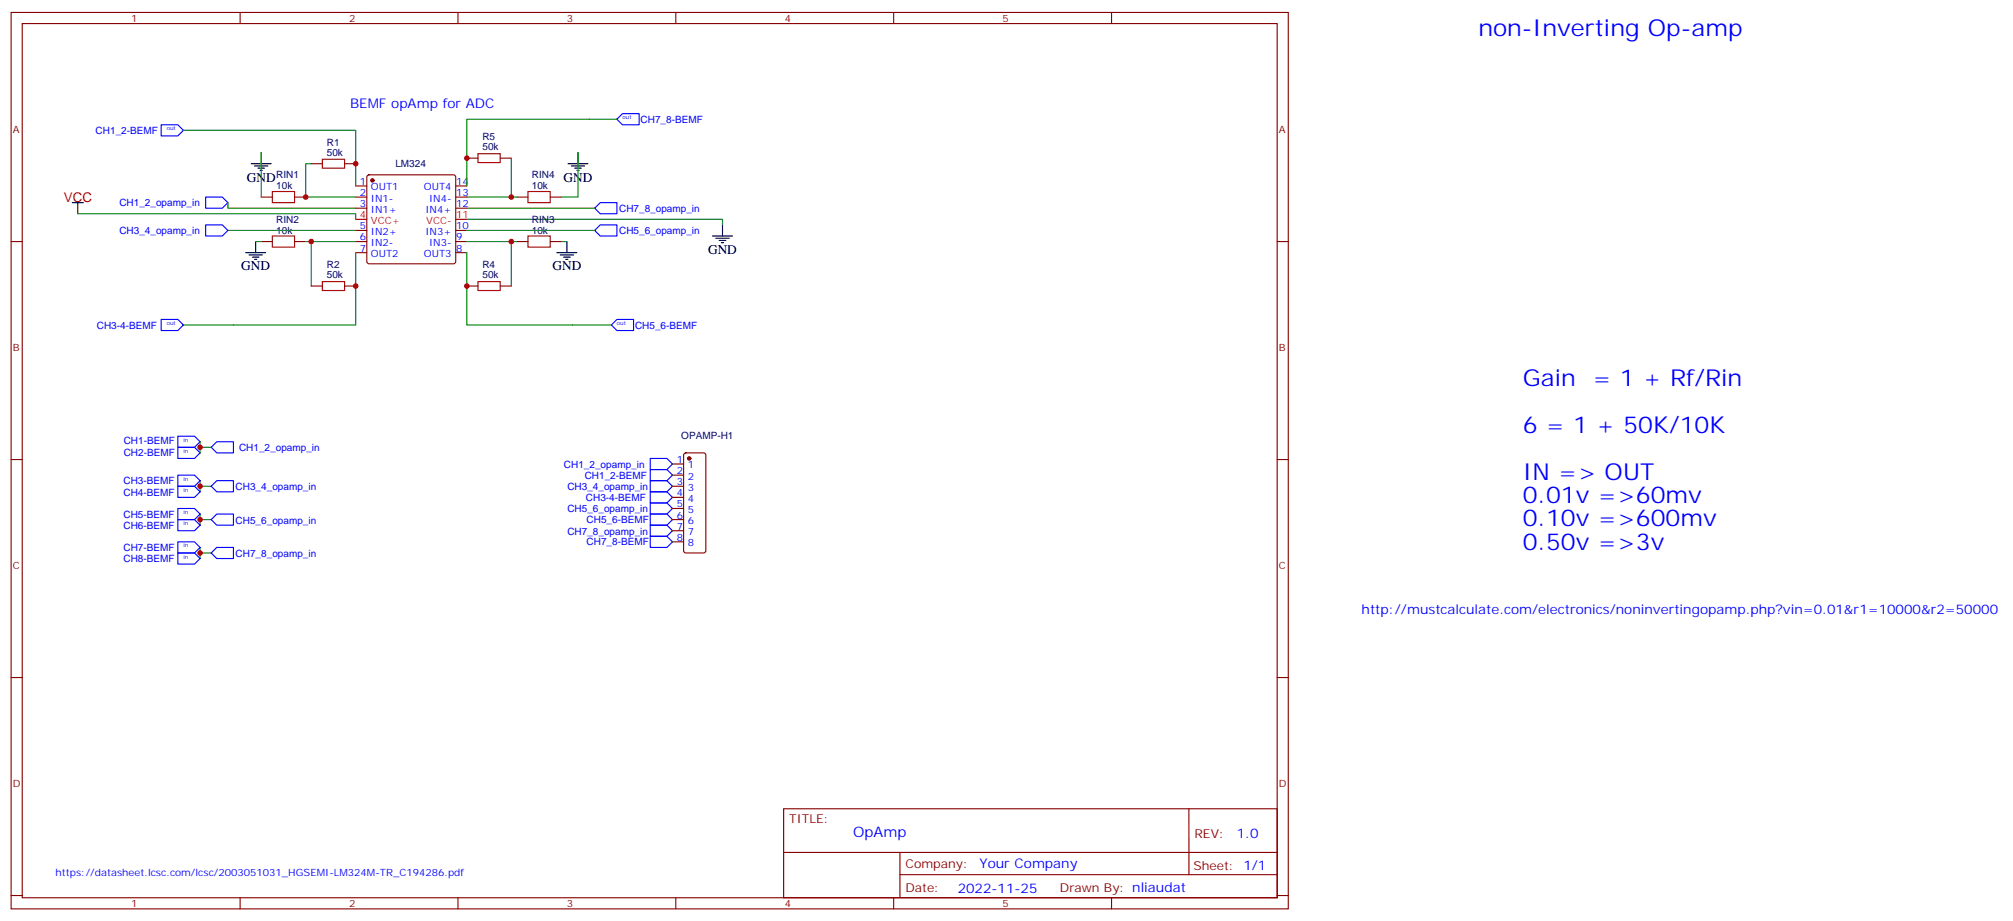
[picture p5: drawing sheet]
<svg xmlns="http://www.w3.org/2000/svg" width="639mm" height="292mm" viewBox="0 0 639 292" stroke-linecap="round" stroke-linejoin="round" font-family="sans-serif">
<g fill="none" stroke="#870000" stroke-width=".35">
<path d="M3.5 4h405.4v284.3h-405.4zM7.1 7.5h398.2v277.3h-398.2zM76.2 4v3.5M145.3 4v3.5M214.5 4v3.5M283.6 4v3.5M352.8 4v3.5M98.8 51.9h3.5M109.4 51.9h3.5M112.9 59h3.5M116.7 55.7l.4-.2h26.8l.5 .2 .2 .5v26.8l-.2 .5-.5 .2h-26.8l-.5-.3-.2-.4v-26.8zM144.6 59h3.6"/>
<path d="M148.2 50.2h3.5M158.7 50.2h3.6M3.5 76.6h3.6M82.9 76.6h3.5M82.9 62.5h3.5M93.5 76.6h3.5M93.5 62.5h3.5M112.9 76.6h3.5M112.9 62.5h3.5M112.9 66h3.5M112.9 73.1h3.5M144.6 76.6h3.6"/>
<path d="M144.6 62.5h3.6M144.6 66h3.6M144.6 73.1h3.6M164 76.6h3.6M164 62.5h3.6M174.6 76.6h3.6M174.6 62.5h3.6M405.3 76.6h3.6M98.8 90.7h3.5M109.4 90.7h3.5M112.9 80.2h3.5M144.6 80.2h3.6"/>
<path d="M148.2 90.7h3.5M158.7 90.7h3.6M3.5 145.8h3.6M213.4 147.2h3.6M213.4 150.7h3.6M213.4 154.2h3.6M213.4 157.8h3.6M217.2 143.9l.5-.2h5.6l.5 .2 .2 .5v30.3l-.2 .5-.5 .2h-5.6l-.5-.2-.2-.5v-30.3zM405.3 145.8h3.6M213.4 161.3h3.6M213.4 164.8h3.6M213.4 168.3h3.6"/>
<path d="M213.4 171.9h3.6M3.5 214.9h3.6M405.3 214.9h3.6M248.7 256.5h156.6v28.3h-156.6zM377.3 256.6v20.8M248.7 270.4h156.5M285.6 277.4h119.6M285.6 270.4v14.1M3.5 284.1h3.6M76.2 284.8v3.5M145.3 284.8v3.5M214.5 284.8v3.5"/>
<path d="M283.6 284.8v3.5M352.8 284.8v3.5M405.3 284.1h3.6"/>
</g>
<g fill="#870000" stroke="#870000" stroke-width=".35">
<circle cx="118.2" cy="57.2" r=".53"/>
<circle cx="218.7" cy="145.4" r=".53"/>
</g>
<path d="M112.9 69.6h3.5M144.6 69.6h3.6" fill="none" stroke="#f00" stroke-width=".35"/>
<g fill="none" stroke="#00f" stroke-width=".35">
<path d="M51.2 39.6h5.2l1.8 1.7-1.8 1.8h-5.2zM195.8 37.8l1.8-1.7h5.2v3.5h-5.2zM65.3 62.5h5.3l1.7 1.8-1.7 1.7h-5.3zM65.3 71.3h5.3l1.7 1.8-1.7 1.8h-5.3zM188.7 73.1l1.8-1.8h5.3v3.6h-5.3zM188.7 66l1.8-1.7h5.3v3.5h-5.3zM51.2 101.3h5.2l1.8 1.8-1.8 1.7h-5.2zM194 103.1l1.8-1.8h5.3v3.5h-5.3zM56.4 138.4h5.3l1.8 1.7-1.8 1.8h-5.3zM56.4 141.9h5.3l1.8 1.8-1.8 1.7h-5.3zM56.4 154.2h5.3l1.8 1.8-1.8 1.8h-5.3zM56.4 150.7h5.3l1.8 1.8-1.8 1.7h-5.3z"/>
<path d="M67 141.9l1.8-1.8h5.3v3.6h-5.3zM68.8 152.5h5.3v3.5h-5.3l-1.8-1.8zM206.4 159.5h5.3l1.7 1.8-1.7 1.8h-5.3zM206.4 152.5h5.3l1.7 1.7-1.7 1.8h-5.3zM206.4 145.4h5.3l1.7 1.8-1.7 1.7h-5.3zM206.4 148.9h5.3l1.7 1.8-1.7 1.8h-5.3zM206.4 156h5.3l1.7 1.8-1.7 1.7h-5.3zM56.4 164.8h5.3l1.8 1.8-1.8 1.7h-5.3zM56.4 161.3h5.3l1.8 1.8-1.8 1.7h-5.3zM56.4 175.4h5.3l1.8 1.8-1.8 1.7h-5.3zM56.4 171.9h5.3l1.8 1.7-1.8 1.8h-5.3zM67 164.8l1.8-1.7h5.3v3.5h-5.3z"/>
<path d="M68.8 173.6h5.3v3.6h-5.3l-1.8-1.8zM206.4 166.6h5.3l1.7 1.7-1.7 1.8h-5.3zM206.4 170.1h5.3l1.7 1.8-1.7 1.7h-5.3zM206.4 163.1h5.3l1.7 1.7-1.7 1.8h-5.3z"/>
</g>
<g fill="none" stroke="#000" stroke-width=".35">
<path d="M79.7 51.9h6.4M80.8 52.6h4.2M81.8 53.3h2.2M82.5 54h.8M82.9 48.4v3.5M180.3 51.9h6.3M181.3 52.6h4.3M182.4 53.3h2.1M183.1 54h.7M183.4 48.4v3.5M22.9 64.3h3.6M24.7 64.3v3.5"/>
<path d="M81.1 76.6v3.6M179.9 76.6v3.6M226.1 74.9h6.4M227.2 75.6h4.2M228.2 76.3h2.2M229 77h.7M229.3 71.3v3.6M78 80.2h6.3M79 80.9h4.3M80.1 81.6h2.1M80.8 82.3h.7M176.7 80.2h6.4"/>
<path d="M177.8 80.9h4.2M178.9 81.6h2.1M179.6 82.3h.7"/>
</g>
<g fill="none" stroke="#008700" stroke-width=".35">
<path d="M195.8 37.8h-47.6v21.2M58.2 41.3h54.7v17.7M82.9 48.4v14.1M98.8 51.9h-1.8v10.6h15.9M162.3 50.2v12.3M183.4 48.4v14.1h-5.2M24.7 67.8h88.2v1.8M72.3 64.3v1.7h40.6M72.3 73.1h40.6M81.1 76.6h1.8M97 76.6h15.9M98.8 76.6v14.1"/>
<path d="M148.2 69.6h81.1v1.7M148.2 76.6h15.8M148.2 62.5h15.8M148.2 73.1h40.5M148.2 66h40.5M162.3 76.6v14.1M178.2 76.6h1.7M112.9 80.2v22.9h-54.7M148.2 80.2v22.9h45.8M63.5 140.1v3.6M63.5 152.5v1.7M63.5 141.9h3.5"/>
<path d="M67 154.2h-3.5v1.8M63.5 163.1v1.7M63.5 173.6v1.8M67 164.8h-3.5v1.8M67 175.4h-3.5v1.8"/>
</g>
<path d="M102.3 50.5h7.1v2.8h-7.1zM151.7 48.8h7v2.8h-7zM86.4 60.7h7.1v3.6h-7.1zM86.4 74.9h7.1v3.5h-7.1zM167.6 74.9h7v3.5h-7zM167.6 60.7h7v3.6h-7zM102.3 89.3h7.1v2.8h-7.1zM151.7 89.3h7v2.8h-7z" fill="none" stroke="#a10000" stroke-width=".35"/>
<g fill="#c00">
<circle cx="97" cy="62.5" r=".88"/>
<circle cx="98.8" cy="76.6" r=".88"/>
<circle cx="162.3" cy="76.6" r=".88"/>
<circle cx="162.3" cy="62.5" r=".88"/>
<circle cx="63.5" cy="154.2" r=".88"/>
<circle cx="63.5" cy="164.8" r=".88"/>
<circle cx="63.5" cy="175.4" r=".88"/>
<circle cx="63.5" cy="141.9" r=".88"/>
<circle cx="112.9" cy="51.9" r=".88"/>
<circle cx="112.9" cy="90.7" r=".88"/>
<circle cx="148.2" cy="90.7" r=".88"/>
<circle cx="148.2" cy="50.2" r=".88"/>
</g>
<g font-size="7.4" fill="#00f">
<text x="469.2" y="11.4">non-Inverting Op-amp</text>
<text x="483.3" y="122.5">Gain</text>
<text x="505.4" y="122.5">= 1 + Rf/Rin</text>
<text x="483.3" y="137.3">6 = 1 + 50K/10K</text>
<text x="483.3" y="152.1">IN =&gt; OUT</text>
<text x="483.3" y="159.5">0.01v =&gt;60mv</text>
<text x="483.3" y="166.9">0.10v =&gt;600mv</text>
<text x="483.3" y="174.3">0.50v =&gt;3v</text>
</g>
<text font-size="4.6" fill="#00f" x="270.8" y="265.6">OpAmp</text>
<g font-size="4.2" fill="#00f">
<text x="111.1" y="34.3">BEMF opAmp for ADC</text>
<text x="432.2" y="194.8">http://mustcalculate.com/electronics/noninvertingopamp.php?vin=0.01&amp;r1=10000&amp;r2=50000</text>
<text x="392.5" y="265.8">1.0</text>
<text x="310.9" y="275.4">Your Company</text>
<text x="304" y="283.2">2022-11-25</text>
</g>
<g font-size="4.2">
<text x="78.3" y="57.6">GND</text>
<text x="178.9" y="57.6">GND</text>
<text x="224.7" y="80.5">GND</text>
<text x="76.6" y="85.8">GND</text>
<text x="175.3" y="85.8">GND</text>
</g>
<text font-size="4.2" fill="#f00" x="20.3" y="63.9">VCC</text>
<g font-size="3.9" fill="#800">
<text x="250.5" y="261.1">TITLE:</text>
<text x="379.1" y="265.8">REV:</text>
<text x="287.4" y="275.3">Company:</text>
<text x="378.7" y="275.9">Sheet: 1/1</text>
<text x="287.4" y="283">Date:</text>
<text x="336.4" y="283.1">Drawn By: nliaudat</text>
</g>
<g font-size="3.2" fill="#800">
<text x="41.6" y="6.9">1</text>
<text x="110.8" y="6.9">2</text>
<text x="179.9" y="6.9">3</text>
<text x="249.1" y="6.9">4</text>
<text x="318.2" y="6.9">5</text>
<text x="4.1" y="42.1">A</text>
<text x="405.9" y="42.1">A</text>
<text x="4.1" y="111.2">B</text>
<text x="405.9" y="111.2">B</text>
<text x="4.1" y="180.3">C</text>
<text x="405.9" y="180.3">C</text>
<text x="4.1" y="249.5">D</text>
<text x="405.9" y="249.5">D</text>
<text x="41.6" y="287.8">1</text>
<text x="110.8" y="287.8">2</text>
<text x="179.9" y="287.8">3</text>
<text x="249.1" y="287.8">4</text>
<text x="318.2" y="287.8">5</text>
</g>
<g font-size="3.2" fill="#00f">
<text x="203.3" y="39">CH7_8-BEMF</text>
<text x="30.4" y="42.5">CH1_2-BEMF</text>
<text x="114.2" y="58.6">1</text>
<text x="144.8" y="58.6">14</text>
<text x="37.9" y="65.4">CH1_2_opamp_in</text>
<text x="114.2" y="62.2">2</text>
<text x="114.2" y="65.7">3</text>
<text x="117.7" y="60.4">OUT1</text>
<text x="117.7" y="63.9">IN1-</text>
<text x="134.5" y="60.4">OUT4</text>
<text x="136.2" y="63.9">IN4-</text>
<text x="144.8" y="65.7">12</text>
<text x="144.8" y="62.2">13</text>
<text x="117.7" y="67.5">IN1+</text>
<text x="135" y="67.5">IN4+</text>
<text x="196.5" y="67.3">CH7_8_opamp_in</text>
<text x="37.9" y="74.2">CH3_4_opamp_in</text>
<text x="114.2" y="72.7">5</text>
<text x="114.2" y="76.3">6</text>
<text x="117.7" y="74.5">IN2+</text>
<text x="135" y="74.5">IN3+</text>
<text x="144.8" y="76.3">9</text>
<text x="144.8" y="72.7">10</text>
<text x="196.5" y="74.4">CH5_6_opamp_in</text>
<text x="114.2" y="79.8">7</text>
<text x="117.7" y="78">IN2-</text>
<text x="117.7" y="81.6">OUT2</text>
<text x="134.5" y="81.6">OUT3</text>
<text x="136.2" y="78">IN3-</text>
<text x="144.8" y="79.8">8</text>
<text x="30.7" y="104.2">CH3-4-BEMF</text>
<text x="201.5" y="104.2">CH5_6-BEMF</text>
<text x="39.3" y="141">CH1-BEMF</text>
<text x="75.9" y="143">CH1_2_opamp_in</text>
<text x="39.3" y="144.5">CH2-BEMF</text>
<text x="179" y="148.3">CH1_2_opamp_in</text>
<text x="214.8" y="146.8">1</text>
<text x="218.3" y="148.6">1</text>
<text x="39.2" y="153.6">CH3-BEMF</text>
<text x="74.8" y="155.5">CH3_4_opamp_in</text>
<text x="180.1" y="155.5">CH3_4_opamp_in</text>
<text x="185.6" y="151.8">CH1_2-BEMF</text>
<text x="214.8" y="150.4">2</text>
<text x="214.8" y="153.9">3</text>
<text x="218.3" y="152.1">2</text>
<text x="218.3" y="155.6">3</text>
<text x="39.2" y="157.2">CH4-BEMF</text>
<text x="186" y="158.9">CH3-4-BEMF</text>
<text x="214.8" y="157.4">4</text>
<text x="214.8" y="160.9">5</text>
<text x="218.3" y="159.2">4</text>
<text x="39.2" y="167.8">CH6-BEMF</text>
<text x="39.2" y="164.2">CH5-BEMF</text>
<text x="74.8" y="166.1">CH5_6_opamp_in</text>
<text x="180.1" y="162.5">CH5_6_opamp_in</text>
<text x="186.2" y="166">CH5_6-BEMF</text>
<text x="214.8" y="164.5">6</text>
<text x="214.8" y="168">7</text>
<text x="218.3" y="162.7">5</text>
<text x="218.3" y="166.2">6</text>
<text x="180.1" y="169.6">CH7_8_opamp_in</text>
<text x="186.2" y="173">CH7_8-BEMF</text>
<text x="214.8" y="171.5">8</text>
<text x="218.3" y="169.8">7</text>
<text x="218.3" y="173.3">8</text>
<text x="39.2" y="178.3">CH8-BEMF</text>
<text x="39.2" y="174.8">CH7-BEMF</text>
<text x="74.8" y="176.7">CH7_8_opamp_in</text>
<text x="17.6" y="277.7">https://datasheet.lcsc.com/lcsc/2003051031_HGSEMI-LM324M-TR_C194286.pdf</text>
</g>
<g font-size="3.2" fill="#000080">
<text x="103.7" y="46.3">R1</text>
<text x="153.1" y="47.7">50k</text>
<text x="153.1" y="44.5">R5</text>
<text x="103.7" y="49.5">50k</text>
<text x="125.5" y="53.1">LM324</text>
<text x="87.7" y="56.5">RIN1</text>
<text x="168.8" y="56.5">RIN4</text>
<text x="87.7" y="60">10k</text>
<text x="168.8" y="60">10k</text>
<text x="87.7" y="70.6">RIN2</text>
<text x="168.8" y="70.6">RIN3</text>
<text x="87.7" y="74.2">10k</text>
<text x="168.8" y="74.2">10k</text>
<text x="103.7" y="88.3">50k</text>
<text x="103.7" y="85.1">R2</text>
<text x="153.1" y="88.3">50k</text>
<text x="153.1" y="85.1">R4</text>
<text x="216.2" y="139.3">OPAMP-H1</text>
</g>
<g font-size="3.2" fill="#f00">
<text x="114.2" y="69.2">4</text>
<text x="117.7" y="71">VCC+</text>
<text x="135.3" y="71">VCC-</text>
<text x="144.8" y="69.2">11</text>
</g>
<g font-size="1.8" fill="#00f">
<text x="52.9" y="41.3">out</text>
<text x="197.6" y="37.8">out</text>
<text x="52.9" y="103.1">out</text>
<text x="195.8" y="103.1">out</text>
<text x="58.2" y="143.7">in</text>
<text x="58.2" y="140.1">in</text>
<text x="58.2" y="152.5">in</text>
<text x="58.2" y="156">in</text>
<text x="58.2" y="163.1">in</text>
<text x="58.2" y="166.6">in</text>
<text x="58.2" y="173.6">in</text>
<text x="58.2" y="177.2">in</text>
</g>
</svg>
